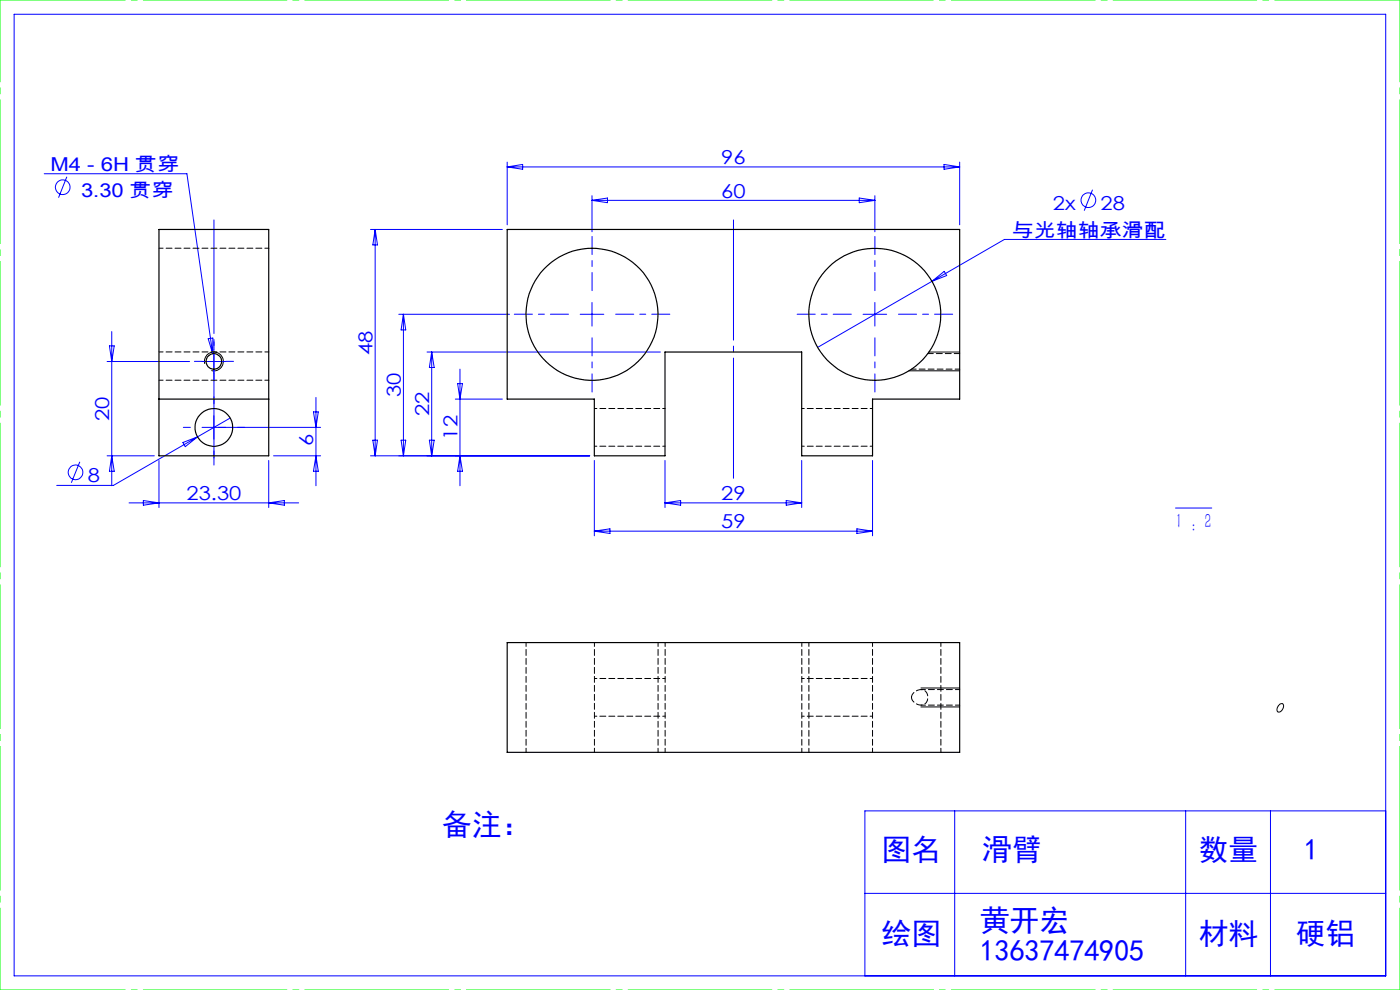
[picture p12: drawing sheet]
<svg xmlns="http://www.w3.org/2000/svg" width="297mm" height="210mm" viewBox="0 0 297 210" stroke-linecap="round" stroke-linejoin="round" font-family="sans-serif">
<g fill="none" stroke="#00f" stroke-width=".21">
<path d="M3 3h291v204h-291zM9.4 36.9h30.3l5.4 38.1M14.2 37.5l-1.8 4.4M107.6 34.4v13.3M107.6 35.4h96M107.6 35.4l3.3-.5v1zM200.3 34.9l3.3 .5-3.3 .5zM203.6 34.4v13.3M78.6 48.7h28M79.6 48.7v48M79.6 48.7l.5 3.3h-1zM125.6 41.5v7.7"/>
<path d="M125.6 42.5h60M125.6 42.5l3.3-.5v1zM182.3 42l3.3 .5-3.3 .5zM185.6 41.5v7.7M197.7 59.7l-24.2 14M197.7 59.7l2.6-2.1 .5 .8zM231.8 40.2l-1.8 4.5M247.3 50.8h-34.2l-15.4 8.9M22.7 76.7h17.5M23.2 73.4h1l-.5 3.3zM23.7 70.3v32.7M42.9 76.7h5"/>
<path d="M44.2 71.9l1-.2-.1 3.3zM45.4 74.2v5M84.6 66.7h23.5M85.6 66.7v30M85.6 66.7l.5 3.3h-1zM90.6 74.7h49.5M91.6 74.7v22M91.6 74.7l.5 3.3h-1zM97.6 78.3v24.7M123.1 66.7h5M125.6 64.2v5M183.1 66.7h5"/>
<path d="M185.6 64.2v5M16.9 98l-1.8 4.4M22.7 96.7h10M23.7 96.7l.5 3.3h-1zM33.7 97.7v10M38.8 93.9l3.1-1.2-2.6 2zM45.4 88.2v5M48.8 88.7l-24.7 14.3h-12.1M57 97.7v10M58 96.7h10M66.5 87.4h1l-.5 3.3zM67 96.7l.5 3.3h-1z"/>
<path d="M67 84.3v18.7M68 90.7h-25.1M78.6 96.7h46.5M79.1 93.4h1l-.5 3.3zM85.1 93.4h1l-.5 3.3zM91.1 93.4h1l-.5 3.3zM96.6 84.7h10M97.1 81.4h1l-.5 3.3zM97.6 96.7l.5 3.3h-1zM126.1 97.7v16M141.1 97.7v10M170.1 97.7v10"/>
<path d="M185.1 97.7v16M27.4 106.7h36M30.4 106.2l3.3 .5-3.3 .5zM57 106.7l3.3-.5v1zM126.1 112.7h59M126.1 112.7l3.3-.5v1zM141.1 106.7h29M141.1 106.7l3.3-.5v1zM166.8 106.2l3.3 .5-3.3 .5zM181.8 112.2l3.3 .5-3.3 .5zM249.4 107.8h7.7M202.5 172v35"/>
<path d="M251.5 172v35M269.5 172v35M294 172h-110.5v35M183.5 189.5h110.5"/>
<circle cx="13.3" cy="39.7" r="1.55"/>
<circle cx="230.9" cy="42.5" r="1.55"/>
<circle cx="16" cy="100.2" r="1.56"/>
</g>
<path d="M43.4 77.2a2 2 0 0 1 1.8-2.5 2 2 0 0 1 2.2 2.1 2 2 0 0 1-2.6 1.8M192.8 78.7h10.8M197.1 74.7h6.5M195.4 150h8.2M195.4 145.9h8.2M271.3 149.6a.57 .57 0 0 1 .9-.2 .57 .57 0 0 1 0 .8l-.2 .4a.56 .56 0 0 1-.7 .5 .56 .56 0 0 1-.4-.8z" fill="none" stroke="#000" stroke-width=".21"/>
<path d="M45.4 46.7v52" fill="none" stroke="#00f" stroke-width=".21" stroke-dasharray="30.5 1.3 1.3 1.3" stroke-dashoffset="6.4"/>
<path d="M155.6 46.7v54.8" fill="none" stroke="#00f" stroke-width=".21" stroke-dasharray="30.5 1.3 1.3 1.3" stroke-dashoffset="5"/>
<path d="M0 0h297M0 210h297" fill="none" stroke="#0f0" stroke-width=".21" stroke-dasharray="30.5 1.3 1.3 1.3" stroke-dashoffset="3.9"/>
<path d="M0 210v-210M297 210v-210" fill="none" stroke="#0f0" stroke-width=".21" stroke-dasharray="30.5 1.3 1.3 1.3" stroke-dashoffset="13.1"/>
<path d="M42.9 76.7h-1.7M45.4 74.2v-1.7M45.4 79.2v1.6M47.9 76.7h1.6M40.4 90.7h-1.5M45.4 85.7v-1.5M45.4 95.7v1.5M50.4 90.7h1.5" fill="none" stroke="#00f" stroke-width=".21" stroke-dasharray="30.5 1.3 1.3 1.3"/>
<path d="M120.6 66.7h-11.5M125.6 61.7v-11.5M125.6 71.7v11.5M130.6 66.7h11.5M180.6 66.7h-11.5M185.6 61.7v-11.5M185.6 71.7v11.5M190.6 66.7h11.5" fill="none" stroke="#00f" stroke-width=".21" stroke-dasharray="30.5 1.3 1.3 1.3" stroke-dashoffset="26.6"/>
<g fill="none" stroke="#000" stroke-width=".25">
<path d="M33.7 48.7h23.3v48h-23.3zM107.6 48.7h96v36h-18.5v12h-15v-22h-29v22h-15v-12h-18.5zM33.7 84.7h23.3M107.6 136.3h96v23.3h-96z"/>
<circle cx="45.4" cy="76.6" r="1.66"/>
<circle cx="125.6" cy="66.7" r="14"/>
<circle cx="185.6" cy="66.7" r="14"/>
<circle cx="45.4" cy="90.7" r="4"/>
</g>
<path d="M126.1 94.7h15M141.1 86.7h-15M170.1 94.7h15M185.1 86.7h-15M126.1 151.9h15M141.1 143.9h-15M170.1 151.9h15M185.1 143.9h-15" fill="none" stroke="#000" stroke-width=".21" stroke-dasharray="1.3 .6" stroke-dashoffset=".8"/>
<path d="M203.6 75h-6.8M193.4 147.9a1.91 1.91 0 0 0 3.1 1.2 1.65 1.65 0 0 0 .2-2.1 1.65 1.65 0 0 0-2-.6 1.83 1.83 0 0 0-1.3 1.5" fill="none" stroke="#000" stroke-width=".21" stroke-dasharray="1.3 .6" stroke-dashoffset=".1"/>
<path d="M193.4 78.3h10.2M195.4 149.6h8.2M203.6 146.3h-8.2" fill="none" stroke="#000" stroke-width=".21" stroke-dasharray="1.3 .6" stroke-dashoffset=".3"/>
<path d="M57 52.7h-23.3M57 74.7h-23.3M33.7 80.7h23.3M111.6 136.3v23.3M126.1 136.3v23.3M141.1 136.3v23.3M170.1 136.3v23.3M171.6 136.3v23.3M185.1 136.3v23.3M139.6 159.6v-23.3M199.6 159.6v-23.3" fill="none" stroke="#000" stroke-width=".21" stroke-dasharray="1.3 .6" stroke-dashoffset=".4"/>
<g font-size="6.3" fill="#00f">
<text x="93.8" y="177.1">备注：</text>
<text x="187" y="182.5">图名</text>
<text x="208.4" y="182.5">滑臂</text>
<text x="254.3" y="182.5">数量</text>
<text x="276.6" y="182.5">1</text>
<text x="207.8" y="197.5">黄开宏</text>
<text x="187" y="200.3">绘图</text>
<text x="207.8" y="203.8">13637474905</text>
<text x="254.3" y="200.3">材料</text>
<text x="274.9" y="200.3">硬铝</text>
</g>
<text font-size="4.4" fill="#00f" x="249.4" y="112.1">1 : 2</text>
<g font-size="4.1" fill="#00f">
<text x="153" y="34.8">96</text>
<text x="10.7" y="36.3">M4 - 6H 贯穿</text>
<text x="17.2" y="41.8">3.30 贯穿</text>
<text x="153" y="41.9">60</text>
<text x="223.4" y="44.6">2x</text>
<text x="233.5" y="44.6">28</text>
<text x="214.7" y="50.2">与光轴轴承滑配</text>
<text x="79" y="75.2" transform="rotate(-90 79 75.2)">48</text>
<text x="23.2" y="89.2" transform="rotate(-90 23.2 89.2)">20</text>
<text x="85" y="84.2" transform="rotate(-90 85 84.2)">30</text>
<text x="91" y="88.2" transform="rotate(-90 91 88.2)">22</text>
<text x="66.5" y="94.7" transform="rotate(-90 66.5 94.7)">6</text>
<text x="97" y="93.2" transform="rotate(-90 97 93.2)">12</text>
<text x="18.6" y="102.3">8</text>
<text x="39.6" y="106.1">23.30</text>
<text x="153" y="106.1">29</text>
<text x="153" y="112.1">59</text>
</g>
</svg>
